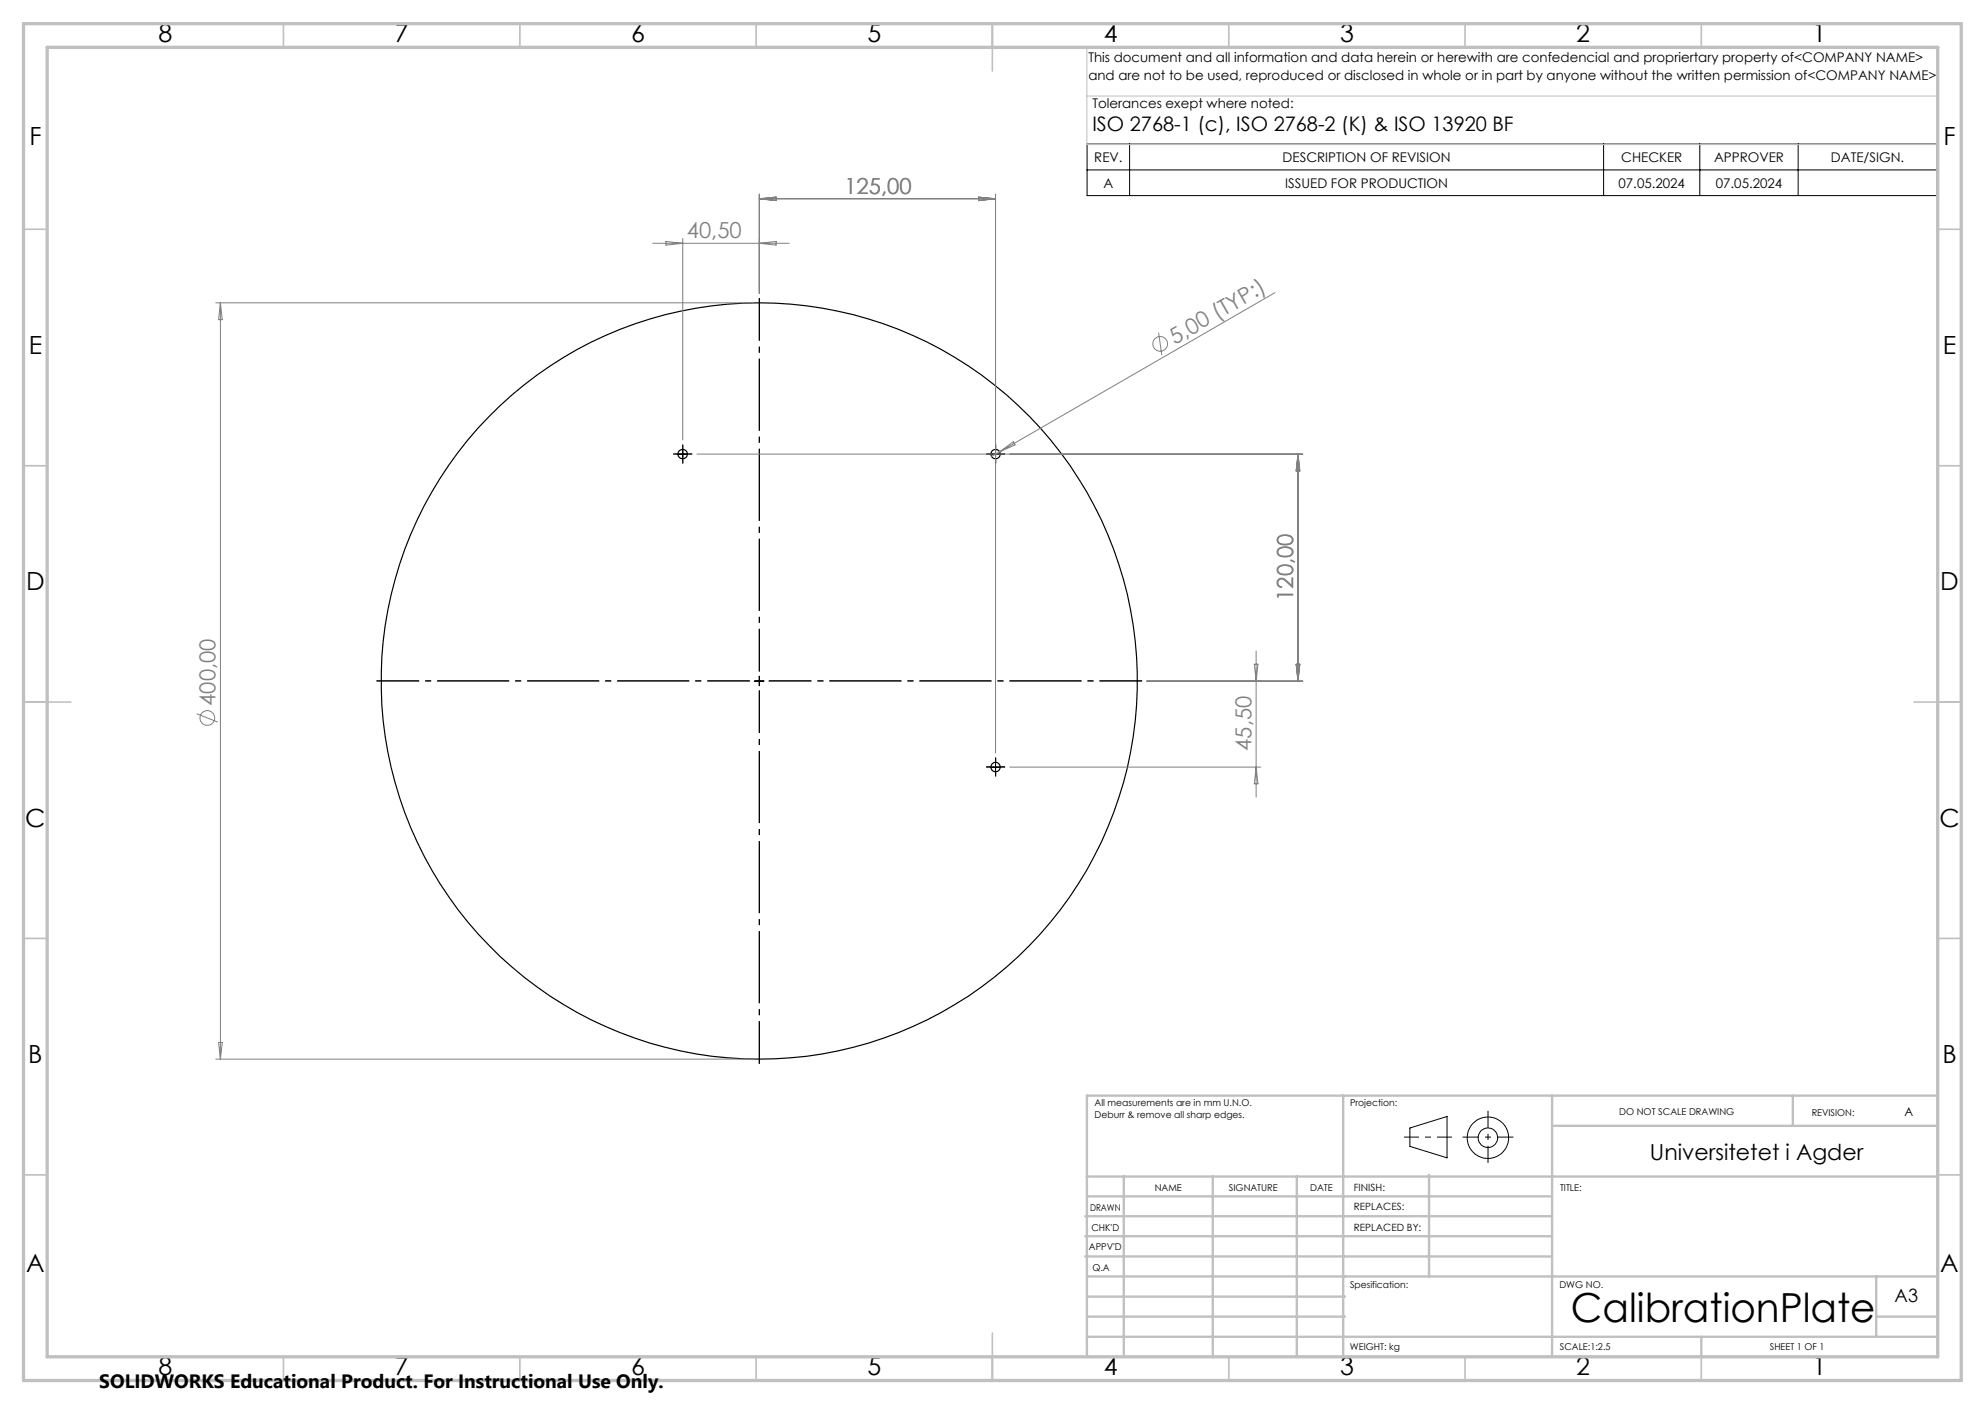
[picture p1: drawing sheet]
<svg xmlns="http://www.w3.org/2000/svg" width="420mm" height="297mm" viewBox="0 0 420 297" stroke-linecap="round" stroke-linejoin="round" font-family="sans-serif">
<g fill="none" stroke="#000" stroke-width=".25">
<circle cx="144.4" cy="96" r="1"/>
<circle cx="210.6" cy="96.1" r=".99"/>
<circle cx="160.7" cy="144.1" r="80"/>
<circle cx="210.6" cy="162.3" r=".99"/>
</g>
<g fill="none" stroke="#808080" stroke-width=".21">
<path d="M138.1 51.5h28.9M140.9 51.1l3.6 .4-3.6 .4zM144.5 50.4v42.7M160.7 41.1v21M160.7 42h49.9M160.7 42l3.5-.3v.7zM160.7 51.5l3.5-.4v.8zM207.1 41.7l3.5 .3-3.5 .4zM210.6 41.1v118.2M45.6 64.1h114M46.6 64.1v159.9M46.6 64.1l.4 3.5h-.8z"/>
<path d="M245.1 70.4l.7 4.7M269.8 61.9l-58.3 33.7M147.5 96.1h128.2M211.5 95.6l-1.7 1M211.5 95.6l2.9-2.2 .4 .7zM274.6 96.1v48M274.6 96.1l.4 3.5h-.8zM265.8 137.7v30.9M41.6 151l4.5 1.7M242.6 144.1h33.1M265.4 140.5h.8l-.4 3.6zM274.2 140.5h.8l-.4 3.6z"/>
<path d="M213.6 162.3h53.2M265.8 162.3l.4 3.5h-.8zM45.6 224h114M46.2 220.5h.8l-.4 3.5z"/>
<circle cx="245.5" cy="72.7" r="1.56"/>
<circle cx="43.9" cy="151.9" r="1.56"/>
</g>
<g fill="none" stroke="#000" stroke-width=".21">
<path d="M230 30.5h179.8v10.9h-179.8zM230 35.9h179.8M239 30.5v10.9M339.3 30.5v10.9M359.7 30.5v10.9M380.5 30.5v10.9M143.4 96.1h2.1M144.5 95.1v1.9M209.7 96.1h1.9M210.6 95.1v1.9M159.6 144.1h2M160.7 143v2.1"/>
<path d="M209.7 162.3h1.9M210.6 161.3v2M298.3 238.6l7.9-2.4v8.7l-7.9-2.4z"/>
<circle cx="314.8" cy="240.7" r="2.07"/>
<circle cx="314.8" cy="240.7" r="4.4"/>
</g>
<path d="M158.7 144h-79M160.7 142v-79M160.7 146v79M162.7 144h79" fill="none" stroke="#000" stroke-width=".21" stroke-dasharray="15.2 1.3 1.3 1.3" stroke-dashoffset="6.2" stroke-linecap="butt"/>
<path d="M143.5 96h-1M144.5 95v-1M144.5 97v1M145.5 96h1M209.7 96h-1M210.7 95v-1M210.7 97v1M211.7 96h1M209.7 162.2h-1M210.7 161.2v-1M210.7 163.2v1M211.7 162.2h1" fill="none" stroke="#000" stroke-width=".21" stroke-dasharray="15.2 1.3 1.3 1.3" stroke-linecap="butt"/>
<path d="M297.1 240.5h10.1" fill="none" stroke="#000" stroke-width=".21" stroke-dasharray="15.2 1.3 1.3 1.3" stroke-dashoffset="12.1" stroke-linecap="butt"/>
<path d="M314.8 235v11" fill="none" stroke="#000" stroke-width=".21" stroke-dasharray="15.2 1.3 1.3 1.3" stroke-dashoffset="11.6" stroke-linecap="butt"/>
<path d="M309.5 240.5h10.7" fill="none" stroke="#000" stroke-width=".21" stroke-dasharray="15.2 1.3 1.3 1.3" stroke-dashoffset="11.8" stroke-linecap="butt"/>
<path d="M230 10v20.6h180M230.5 10h179.5v33M230 20.3h180" fill="none" stroke="#c0c0c0" stroke-width=".21"/>
<g fill="none" stroke="#c0c0c0" stroke-width=".35">
<path d="M60 5v5M110 5v5M160 5v5M210 5v10M260 5v5M310 5v5M360 5v5M5 48.5h5M410 48.5h5M5 98.5h5M410 98.5h5M5 148.5h10"/>
<path d="M405 148.5h10M5 198.5h5M410 198.5h5M5 248.5h5M410 248.5h5M60 287v5M110 287v5M160 287v5M210 282v10M260 287v5M310 287v5M360 287v5"/>
</g>
<g fill="none" stroke="#c0c0c0" stroke-width=".5">
<path d="M284.2 231.8v55.2M328.4 231.8v55.2M328.8 238.2h81.2M379.3 231.8v6.4M410 231.8h-180v55.2M229.6 257.3h98.8M230 248.9h179.6M230 253.1h98.4M237.8 248.8v38.2M256.6 248.9v38.2M274.4 248.8v38.2M302.4 248.5v21.5"/>
<path d="M229.6 265.8h98.8M229.6 261.5h98.8M230 278.5h54.6M230 274.3h54.6M230 270h180M397 278.5h13M397 270v12.8M230 282.8h180M360 282.8v4.2"/>
</g>
<path d="M5 5h410v287h-410zM10 10h400v277h-400z" fill="none" stroke="#c0c0c0" stroke-width=".7"/>
<text font-size="8.5" x="332.4" y="279.7">CalibrationPlate</text>
<g font-size="5.3">
<text x="33.5" y="8.9">8</text>
<text x="83.5" y="8.9">7</text>
<text x="133.5" y="8.9">6</text>
<text x="183.5" y="8.9">5</text>
<text x="233.5" y="8.9">4</text>
<text x="283.5" y="8.9">3</text>
<text x="333.5" y="8.9">2</text>
<text x="383.5" y="8.9">1</text>
<text x="6.2" y="30.7">F</text>
<text x="411.2" y="30.7">F</text>
<text x="6.1" y="74.9">E</text>
<text x="411.1" y="74.9">E</text>
<text x="5.5" y="124.9">D</text>
<text x="410.5" y="124.9">D</text>
<text x="5.3" y="174.9">C</text>
<text x="410.3" y="174.9">C</text>
<text x="6" y="224.9">B</text>
<text x="411" y="224.9">B</text>
<text x="5.5" y="269.2">A</text>
<text x="410.5" y="269.2">A</text>
<text x="33.5" y="290.9">8</text>
<text x="83.5" y="290.9">7</text>
<text x="133.5" y="290.9">6</text>
<text x="183.5" y="290.9">5</text>
<text x="233.5" y="290.9">4</text>
<text x="283.5" y="290.9">3</text>
<text x="333.5" y="290.9">2</text>
<text x="383.5" y="290.9">1</text>
</g>
<g font-size="4.7" fill="#808080">
<text x="178.7" y="41">125,00</text>
<text x="145.3" y="50.4">40,50</text>
<text x="248.6" y="72.9" transform="rotate(-30 248.6 72.9)">5,00 (TYP:)</text>
<text x="273.7" y="127.1" transform="rotate(-90 273.7 127.1)">120,00</text>
<text x="45.6" y="149.3" transform="rotate(-90 45.6 149.3)">400,00</text>
<text x="264.8" y="158.8" transform="rotate(-90 264.8 158.8)">45,50</text>
</g>
<text font-size="4.7" x="349.1" y="245.3">Universitetet i Agder</text>
<text font-size="4.2" x="231.1" y="27.8">ISO 2768-1 (c), ISO 2768-2 (K) &amp; ISO 13920 BF</text>
<text font-size="4.1" x="21" y="293.7">SOLIDWORKS Educational Product. For Instructional Use Only.</text>
<text font-size="3.9" x="400.9" y="275.5">A3</text>
<g font-size="2.8">
<text x="230.3" y="13.1">This document and all information and data herein or herewith are confedencial and propriertary property of&lt;COMPANY NAME&gt;</text>
<text x="230.3" y="16.9">and are not to be used, reproduced or disclosed in whole or in part by anyone without the written permission of&lt;COMPANY NAME&gt;</text>
<text x="231.1" y="22.8">Tolerances exept where noted:</text>
<text x="231.5" y="34.3">REV.</text>
<text x="271.4" y="34.3">DESCRIPTION OF REVISION</text>
<text x="343" y="34.3">CHECKER</text>
<text x="362.7" y="34.3">APPROVER</text>
<text x="387.4" y="34.3">DATE/SIGN.</text>
<text x="233.5" y="39.7">A</text>
<text x="271.9" y="39.7">ISSUED FOR PRODUCTION</text>
<text x="342.5" y="39.7">07.05.2024</text>
<text x="363" y="39.7">07.05.2024</text>
</g>
<text font-size="2.5" x="402.9" y="236.1">A</text>
<g font-size="2.1">
<text x="286.4" y="251.9">FINISH:</text>
<text x="286.5" y="256">REPLACES:</text>
<text x="286.5" y="260.4">REPLACED BY:</text>
</g>
<g font-size="2">
<text x="231.6" y="234">All measurements are in mm U.N.O.</text>
<text x="285.6" y="234">Projection:</text>
<text x="231.6" y="236.5">Deburr &amp; remove all sharp edges.</text>
<text x="342.6" y="236">DO NOT SCALE DRAWING</text>
<text x="383.3" y="236.2">REVISION:</text>
<text x="244.3" y="252">NAME</text>
<text x="260" y="251.9">SIGNATURE</text>
<text x="277.2" y="251.9">DATE</text>
<text x="330.1" y="251.9">TITLE:</text>
<text x="230.6" y="256.1">DRAWN</text>
<text x="230.9" y="260.3">CHK'D</text>
<text x="230.4" y="264.4">APPV'D</text>
<text x="231.1" y="268.8">Q.A</text>
<text x="285.6" y="272.5">Spesification:</text>
<text x="330" y="272.5">DWG NO.</text>
<text x="285.6" y="285.5">WEIGHT: kg</text>
<text x="330.1" y="285.6">SCALE:1:2.5</text>
<text x="374.5" y="285.6">SHEET 1 OF 1</text>
</g>
</svg>
